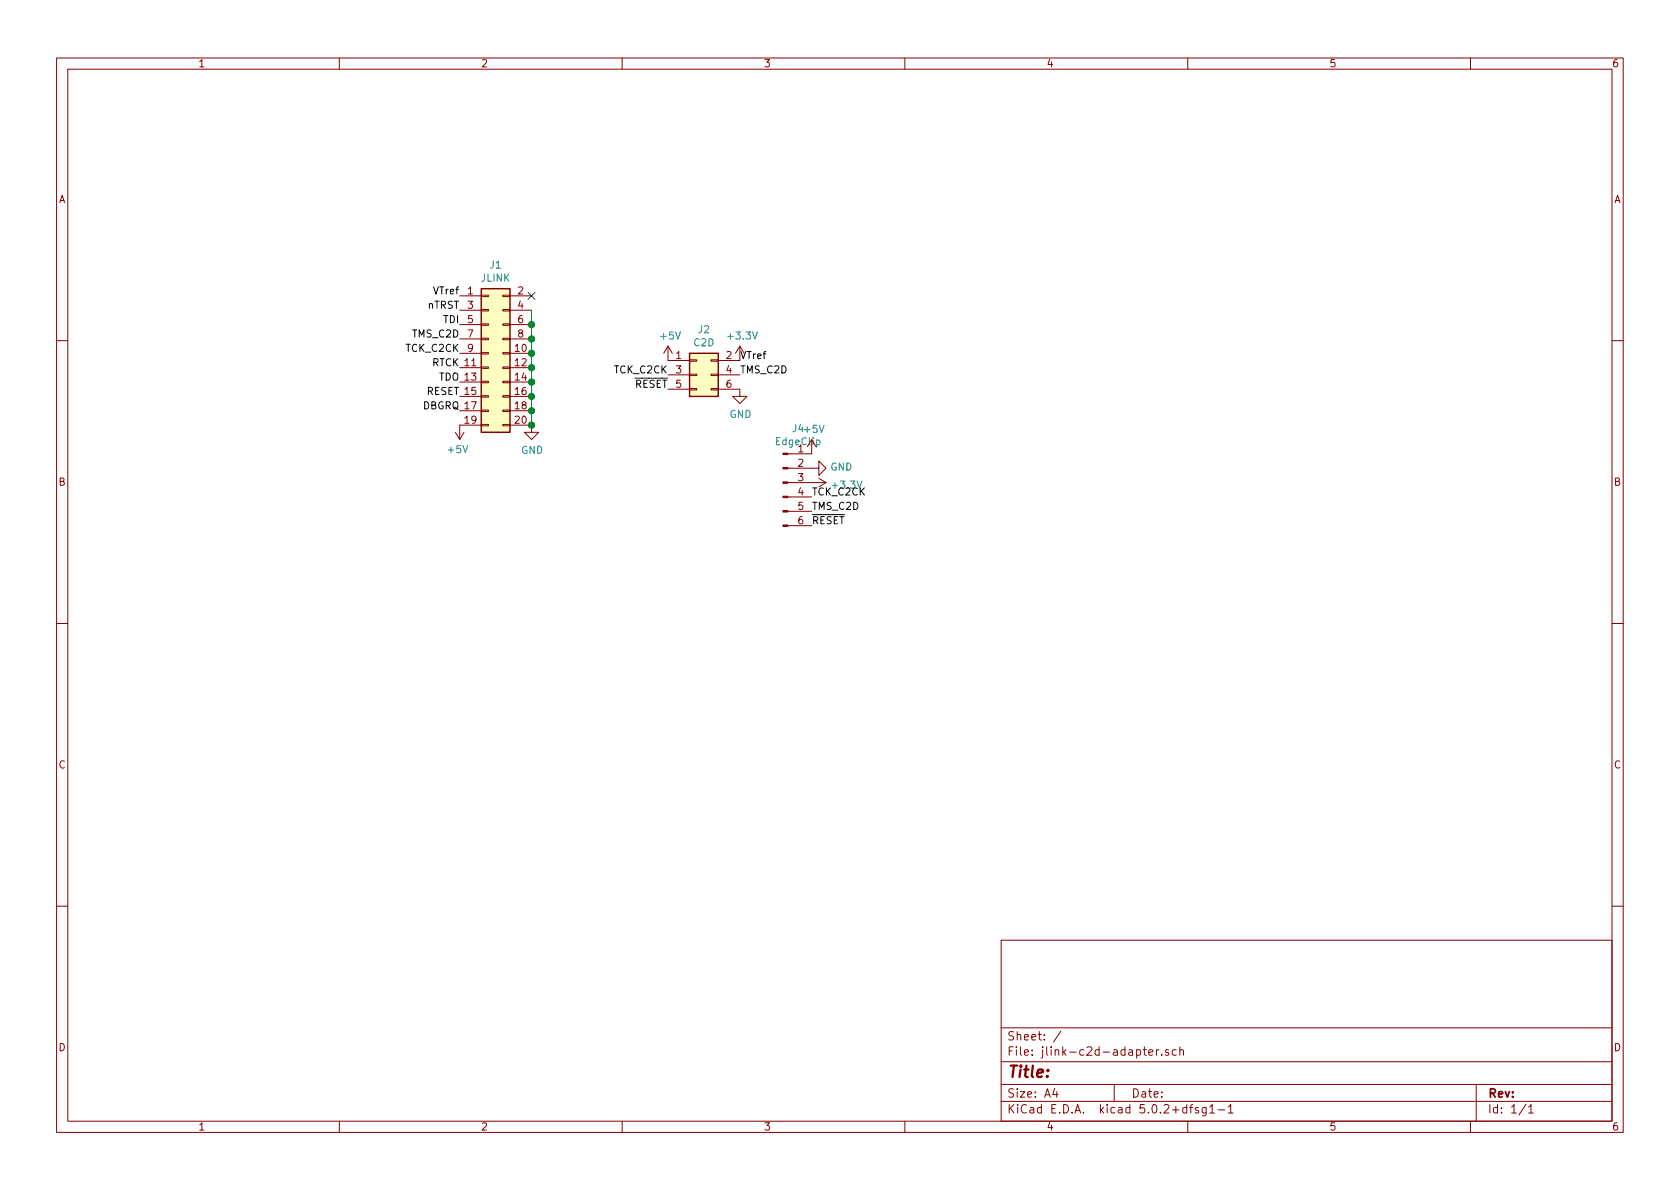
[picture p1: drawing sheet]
<svg xmlns="http://www.w3.org/2000/svg" width="297mm" height="210mm" viewBox="0 0 297 210" stroke-linecap="round" stroke-linejoin="round" font-family="sans-serif">
<g fill="none" stroke="#840000" stroke-width=".18">
<path d="M10 10.3h277v189.9h-277zM12 12.2h273v186.1h-273zM60 10.3v1.9M110 10.3v1.9M160 10.3v1.9M210 10.3v1.9M260 10.3v1.9M81.3 52.3h3.8M81.3 54.9h3.8M81.3 57.4h3.8M81.3 59.9h3.8M85.1 59.8h1.3v.3h-1.3z"/>
<path d="M85.1 57.3h1.3v.2h-1.3zM85.1 54.7h1.3v.3h-1.3zM85.1 52.2h1.3v.2h-1.3zM88.9 59.8h1.3v.3h-1.3zM88.9 57.3h1.3v.2h-1.3zM88.9 54.7h1.3v.3h-1.3zM88.9 52.2h1.3v.2h-1.3zM90.2 52.3h3.8M90.2 54.9h3.8M90.2 57.4h3.8M90.2 59.9h3.8M10 60.2h2"/>
<path d="M80.5 76.4l.8 1.3M81.3 62.5h3.8M81.3 65h3.8M81.3 67.6h3.8M81.3 70.1h3.8M81.3 72.6h3.8M82 76.4l-.7 1.3M85.1 75.1h1.3v.2h-1.3zM85.1 72.5h1.3v.3h-1.3zM85.1 70h1.3v.2h-1.3zM85.1 67.4h1.3v.3h-1.3zM85.1 64.9h1.3v.2h-1.3z"/>
<path d="M85.1 62.4h1.3v.2h-1.3zM85.1 75.2h-3.8v2.5M88.9 75.1h1.3v.2h-1.3zM88.9 72.5h1.3v.3h-1.3zM88.9 70h1.3v.2h-1.3zM88.9 67.4h1.3v.3h-1.3zM88.9 64.9h1.3v.2h-1.3zM88.9 62.4h1.3v.2h-1.3zM90.2 75.2h3.8v1.2h1.2l-1.2 1.3-1.3-1.3h1.3M90.2 62.5h3.8M90.2 65h3.8M90.2 67.6h3.8"/>
<path d="M90.2 70.1h3.8M90.2 72.6h3.8M118.1 61.2v2.5h3.8M118.1 66.3h3.8M118.1 68.8h3.8M118.1 61.2l-.8 1.3M118.1 61.2l.8 1.3M121.9 68.7h1.3v.3h-1.3zM121.9 66.2h1.3v.2h-1.3zM121.9 63.6h1.3v.3h-1.3zM125.7 68.7h1.3v.3h-1.3zM125.7 66.2h1.3v.2h-1.3z"/>
<path d="M125.7 63.6h1.3v.3h-1.3zM127 68.8h3.8v1.3h1.3l-1.3 1.3-1.3-1.3h1.3M127 66.3h3.8M130.8 61.2v2.5h-3.8M130.8 61.2l-.8 1.3M130.8 61.2l.8 1.3M143.5 77.7v2.6h-4.2M285 60.2h2M139.3 82.8h5.5v-1.3l1.2 1.3-1.2 1.3v-1.3M139.3 93h4.2M139.3 90.4h4.2M139.3 87.9h4.2"/>
<path d="M139.3 85.3h6.7M144.8 84.6l1.2 .7M146 85.3l-1.2 .8M10 110.3h2M285 110.3h2M10 160.2h2M177 166.3h108v32h-108zM285 160.2h2M60 198.3v1.9M110 198.3v1.9M160 198.3v1.9M177 194.8h108"/>
<path d="M177 191.8h108M177 187.8h108M177 181.8h108M186.5 192.5l-.4 1h1M186.8 193v1M187.6 182.3l-1.3 2M197 191.8v3M202.1 185.6h.6M202.3 185.1v1.3l.4 .2M203.1 186.1l.7-.1v-.3l-.5-.1-.2 .2 .1 .7h.6M204.5 185.6v1M204.9 185.6l-.4 .3"/>
<path d="M205.4 186.5v.1M206.6 185.7l-.4-.1-.2 .2 .1 .2 .5 .2v.3h-.6M208 185.7l-.5-.1-.2 .3v.6l.2 .1 .5-.1M208.6 185.7l.2-.1 .4 .1v.9M208.6 185.1v1.5M210 198.3v1.9M210.3 195.8h.6M210.9 195.3l-.4 .2v1.3M211.9 195.9l-.4-.1-.2 .2 .1 .3 .5 .1v.3h-.6M213.3 195.8v1.2l-.3 .3h-.4M213.3 195.9l-.5-.1-.3 .3 .1 .6 .2 .1 .5-.1M213.9 195.8l.4-.5v1.5"/>
<path d="M213.9 196.8h.9M215.4 196.3h1.1M217.2 195.8l.4-.5v1.5M217.2 196.8h.8M260 198.3v1.9M261 191.8v6.5M269.8 195.2l-1.2 2M270.3 195.8l.4-.5v1.5M270.3 196.8h.8"/>
</g>
<g fill="#ffffc2" stroke="#ffffc2" stroke-width=".18">
<path d="M85.1 51h5.1v25.4h-5.1z"/>
<path d="M121.9 62.5h5.1v7.6h-5.1z"/>
</g>
<path d="M85.1 51h5.1v25.4h-5.1zM121.9 62.5h5.1v7.6h-5.1z" fill="none" stroke="#840000" stroke-width=".25"/>
<path d="M93.4 51.7l1.2 1.2M94.6 51.7l-1.2 1.2" fill="none" stroke="#000084" stroke-width=".18"/>
<path d="M94 54.9v20.3" fill="none" stroke="#008400" stroke-width=".18"/>
<g fill="#008400" stroke="#008400" stroke-width=".25">
<circle cx="94" cy="57.4" r=".51"/>
<circle cx="94" cy="59.9" r=".51"/>
<circle cx="94" cy="62.5" r=".51"/>
<circle cx="94" cy="65" r=".51"/>
<circle cx="94" cy="67.6" r=".51"/>
<circle cx="94" cy="70.1" r=".51"/>
<circle cx="94" cy="72.6" r=".51"/>
<circle cx="94" cy="75.2" r=".51"/>
</g>
<g fill="#840000" stroke="#840000" stroke-width=".18">
<path d="M138.4 92.8h.9v.3h-.9z"/>
<path d="M138.4 90.3h.9v.2h-.9z"/>
<path d="M138.4 87.8h.9v.2h-.9z"/>
<path d="M138.4 85.2h.9v.3h-.9z"/>
<path d="M138.4 82.7h.9v.2h-.9z"/>
<path d="M138.4 80.1h.9v.3h-.9z"/>
</g>
<text font-size="2.8" fill="#840000" x="178" y="190.5">Title:</text>
<g font-size="2.1" fill="#840000">
<text x="178" y="184">Sheet: /</text>
<text x="178" y="186.7">File: jlink-c2d-adapter.sch</text>
<text x="178" y="196.9">KiCad E.D.A. kicad 5.0.2+dfsg1-1</text>
<text x="178" y="194.1">Size: A4</text>
<text x="200" y="194.1">Date:</text>
<text x="263" y="194.1">Rev:</text>
<text x="263" y="196.9">Id: 1/1</text>
</g>
<g font-size="1.8" fill="#840000">
<text x="35" y="11.9">1</text>
<text x="85" y="11.9">2</text>
<text x="135" y="11.9">3</text>
<text x="185" y="11.9">4</text>
<text x="235" y="11.9">5</text>
<text x="285" y="11.9">6</text>
<text x="10.4" y="35.9">A</text>
<text x="285.4" y="35.9">A</text>
<text x="82.7" y="52.1">1</text>
<text x="91.6" y="52.1">2</text>
<text x="82.7" y="54.6">3</text>
<text x="82.7" y="57.1">5</text>
<text x="82.7" y="59.7">7</text>
<text x="91.6" y="54.6">4</text>
<text x="91.6" y="57.1">6</text>
<text x="91.6" y="59.7">8</text>
<text x="82.7" y="62.2">9</text>
<text x="91.1" y="62.2">10</text>
<text x="91.1" y="64.8">12</text>
<text x="119.5" y="63.5">1</text>
<text x="128.4" y="63.5">2</text>
<text x="91.1" y="67.3">14</text>
<text x="91.1" y="69.8">16</text>
<text x="119.5" y="66">3</text>
<text x="119.5" y="68.6">5</text>
<text x="128.4" y="66">4</text>
<text x="128.4" y="68.6">6</text>
<text x="82.2" y="74.9">19</text>
<text x="91.1" y="72.4">18</text>
<text x="91.1" y="74.9">20</text>
<text x="137.3" y="78.7">EdgeClip</text>
<text x="141.1" y="80">1</text>
<text x="141.1" y="82.5">2</text>
<text x="10.4" y="85.9">B</text>
<text x="141.1" y="85.1">3</text>
<text x="141.1" y="87.6">4</text>
<text x="285.4" y="85.9">B</text>
<text x="141.1" y="90.2">5</text>
<text x="141.1" y="92.7">6</text>
<text x="10.4" y="135.9">C</text>
<text x="285.4" y="135.9">C</text>
<text x="10.4" y="185.9">D</text>
<text x="285.4" y="185.9">D</text>
<text x="35" y="199.9">1</text>
<text x="85" y="199.9">2</text>
<text x="135" y="199.9">3</text>
<text x="185" y="199.9">4</text>
<text x="235" y="199.9">5</text>
<text x="285" y="199.9">6</text>
</g>
<g font-size="1.8" fill="#008484">
<text x="86.7" y="47.5">J1</text>
<text x="85.1" y="49.8">JLINK</text>
<text x="123.5" y="58.9">J2</text>
<text x="116.9" y="60">+5V</text>
<text x="122.7" y="61.2">C2D</text>
<text x="128.9" y="60">+3.3V</text>
<text x="129" y="73.9">GND</text>
<text x="140.2" y="76.4">J4+5V</text>
<text x="79.3" y="80.1">+5V</text>
<text x="92.2" y="80.3">GND</text>
<text x="146.8" y="83.2">GND</text>
<text x="147.3" y="86.4">+3.3V</text>
</g>
<g font-size="1.8">
<text x="76.8" y="52.1">VTref</text>
<text x="73" y="59.7">TMS_C2D</text>
<text x="75.6" y="54.6">nTRST</text>
<text x="78.4" y="57.1">TDI</text>
<text x="71.9" y="62.2">TCK_C2CK</text>
<text x="76.4" y="64.8">RTCK 11</text>
<text x="130.8" y="63.5">VTref</text>
<text x="75.4" y="69.8">RESET 15</text>
<text x="77.5" y="67.3">TDO 13</text>
<text x="108.7" y="66">TCK_C2CK</text>
<text x="112.2" y="68.6">RESET</text>
<text x="130.8" y="66">TMS_C2D</text>
<text x="74.7" y="72.4">DBGRQ 17</text>
<text x="143.5" y="87.6">TCK_C2CK</text>
<text x="143.5" y="90.2">TMS_C2D</text>
<text x="143.5" y="92.7">RESET</text>
</g>
</svg>
